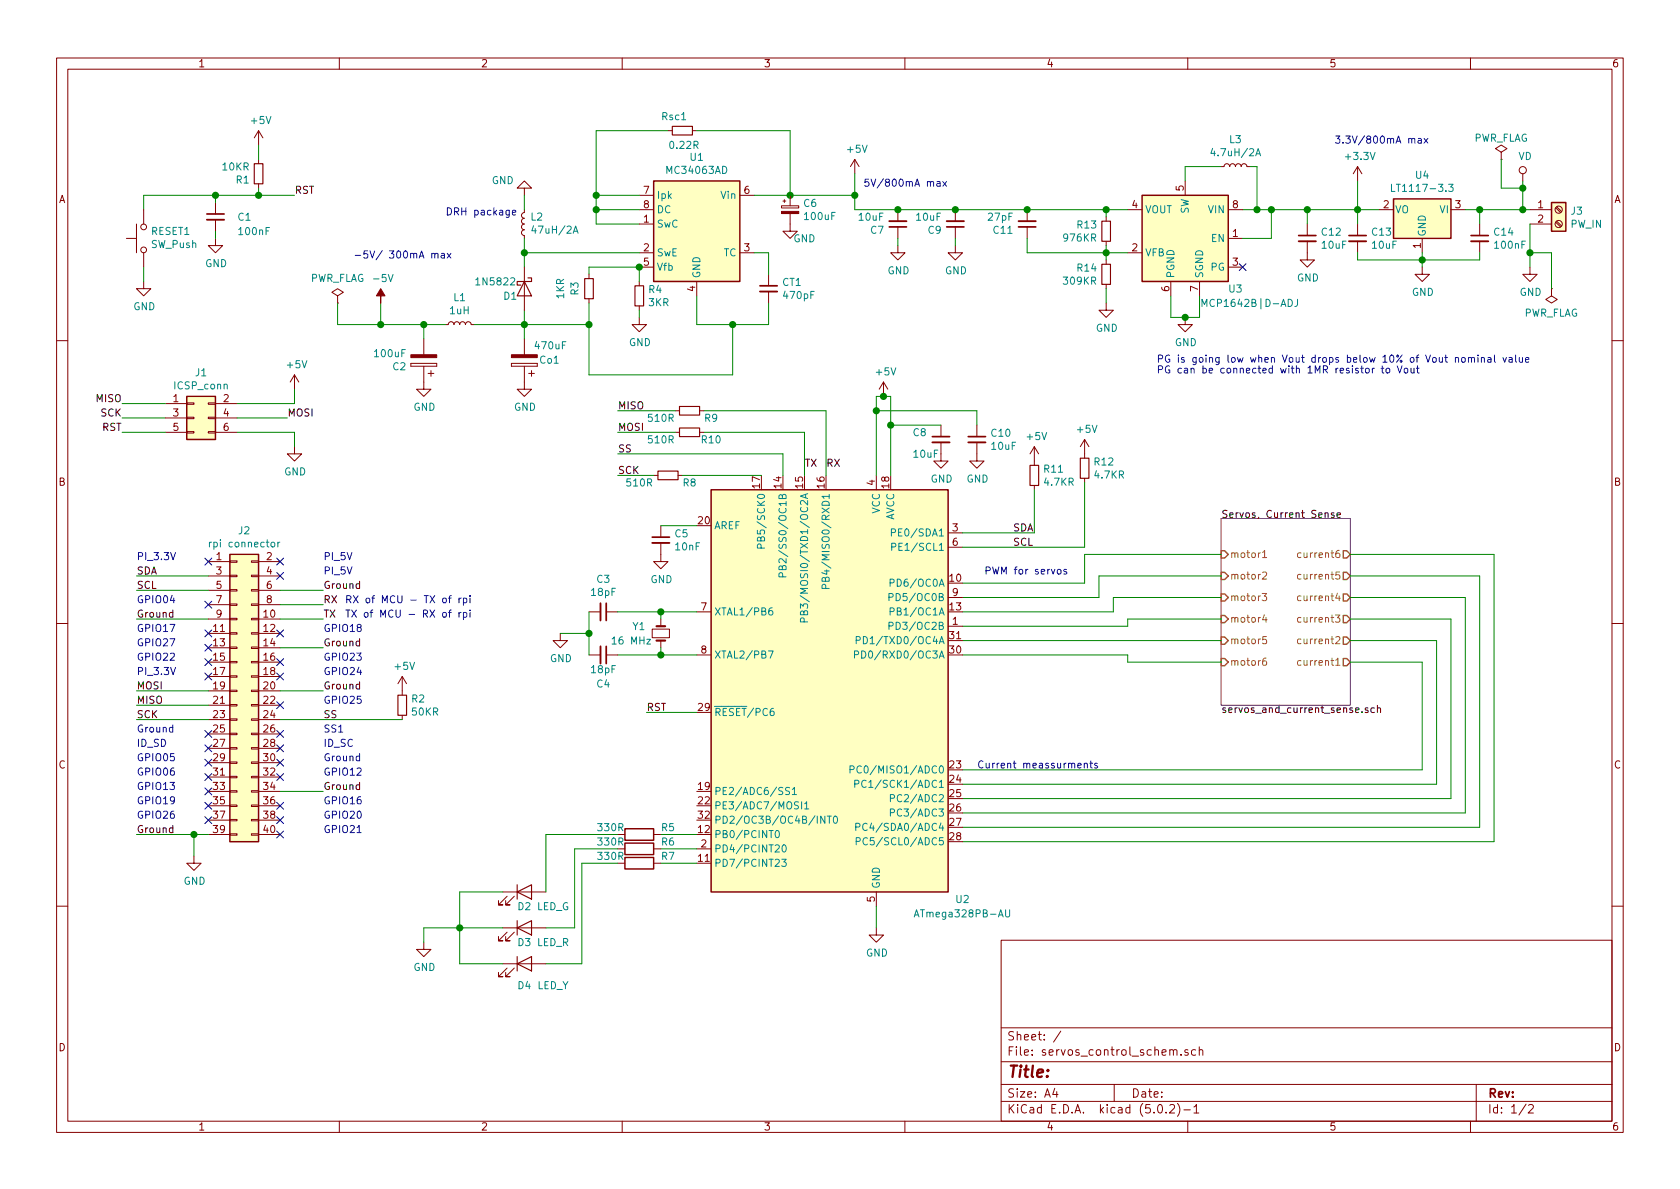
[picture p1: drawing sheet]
EESchema Schematic File Version 4
LIBS:servos_control_schem-cache
EELAYER 26 0
EELAYER END
$Descr A4 11693 8268
encoding utf-8
Sheet 1 2
Title ""
Date ""
Rev ""
Comp ""
Comment1 ""
Comment2 ""
Comment3 ""
Comment4 ""
$EndDescr
$Comp
L Device:Crystal_Small Y1
U 1 1
P 4600 4400
F 0 "Y1" V 4550 4200 50  0000 L CNN
F 1 "16 MHz" V 4650 4050 50  0000 L CNN
F 2 "Crystal:Crystal_SMD_HC49-SD" H 4600 4400 50  0001 C CNN
F 3 "~" H 4600 4400 50  0001 C CNN
	1    4600 4400
	0    1    1    0   
$EndComp
$Comp
L Device:C_Small C3
U 1 1
P 4200 4250
F 0 "C3" V 3971 4250 50  0000 C CNN
F 1 "18pF" V 4062 4250 50  0000 C CNN
F 2 "Capacitor_SMD:C_0805_2012Metric_Pad1.15x1.40mm_HandSolder" H 4200 4250 50  0001 C CNN
F 3 "~" H 4200 4250 50  0001 C CNN
	1    4200 4250
	0    1    1    0   
$EndComp
$Comp
L Device:C_Small C4
U 1 1
P 4200 4550
F 0 "C4" V 4400 4550 50  0000 C CNN
F 1 "18pF" V 4300 4550 50  0000 C CNN
F 2 "Capacitor_SMD:C_0805_2012Metric_Pad1.15x1.40mm_HandSolder" H 4200 4550 50  0001 C CNN
F 3 "~" H 4200 4550 50  0001 C CNN
	1    4200 4550
	0    1    1    0   
$EndComp
Text Notes 6850 4000 0    50   ~ 0
PWM for servos
Text Notes 6800 5350 0    50   ~ 0
Current meassurments
$Sheet
S 8500 3600 900  1300
U 5C5357BF
F0 "Servos, Current Sense" 50
F1 "servos_and_current_sense.sch" 50
F2 "motor1" I L 8500 3850 50 
F3 "motor2" I L 8500 4000 50 
F4 "motor3" I L 8500 4150 50 
F5 "motor4" I L 8500 4300 50 
F6 "motor5" I L 8500 4450 50 
F7 "motor6" I L 8500 4600 50 
F8 "current6" O R 9400 3850 50 
F9 "current5" O R 9400 4000 50 
F10 "current4" O R 9400 4150 50 
F11 "current3" O R 9400 4300 50 
F12 "current2" O R 9400 4450 50 
F13 "current1" O R 9400 4600 50 
$EndSheet
Wire Wire Line
	6700 4050 7550 4050
Wire Wire Line
	7550 4050 7550 3850
Wire Wire Line
	7550 3850 8500 3850
Wire Wire Line
	6700 4150 7650 4150
Wire Wire Line
	7650 4150 7650 4000
Wire Wire Line
	7650 4000 8500 4000
Wire Wire Line
	6700 4250 7750 4250
Wire Wire Line
	7750 4250 7750 4150
Wire Wire Line
	7750 4150 8500 4150
Wire Wire Line
	6700 4350 7850 4350
Wire Wire Line
	7850 4350 7850 4300
Wire Wire Line
	7850 4300 8500 4300
Wire Wire Line
	6700 4450 8500 4450
Wire Wire Line
	6700 4550 7850 4550
Wire Wire Line
	7850 4550 7850 4600
Wire Wire Line
	7850 4600 8500 4600
Wire Wire Line
	9900 5350 9900 4600
Wire Wire Line
	9900 4600 9400 4600
Wire Wire Line
	6700 5450 10000 5450
Wire Wire Line
	10000 5450 10000 4450
Wire Wire Line
	10000 4450 9400 4450
Wire Wire Line
	6700 5550 10100 5550
Wire Wire Line
	10100 5550 10100 4300
Wire Wire Line
	10100 4300 9400 4300
Wire Wire Line
	10200 5650 10200 4150
Wire Wire Line
	10200 4150 9400 4150
Wire Wire Line
	10300 5750 10300 4000
Wire Wire Line
	10300 4000 9400 4000
Wire Wire Line
	6700 5850 10400 5850
Wire Wire Line
	10400 5850 10400 3850
Wire Wire Line
	10400 3850 9400 3850
$Comp
L power:GND #PWR013
U 1 1
P 3900 4400
F 0 "#PWR013" H 3900 4150 50  0001 C CNN
F 1 "GND" H 3905 4227 50  0000 C CNN
F 2 "" H 3900 4400 50  0001 C CNN
F 3 "" H 3900 4400 50  0001 C CNN
	1    3900 4400
	1    0    0    -1  
$EndComp
Wire Wire Line
	9900 5350 6700 5350
Wire Wire Line
	6700 5650 10200 5650
Wire Wire Line
	6700 5750 10300 5750
$Comp
L Connector_Generic:Conn_02x03_Odd_Even J1
U 1 1
P 1350 2900
F 0 "J1" H 1400 3217 50  0000 C CNN
F 1 "ICSP_conn" H 1400 3126 50  0000 C CNN
F 2 "Connector_IDC:IDC-Header_2x03_P2.54mm_Vertical" H 1350 2900 50  0001 C CNN
F 3 "~" H 1350 2900 50  0001 C CNN
	1    1350 2900
	1    0    0    -1  
$EndComp
Wire Wire Line
	850  2800 1150 2800
Wire Wire Line
	850  2900 1150 2900
Wire Wire Line
	850  3000 1150 3000
$Comp
L power:+5V #PWR05
U 1 1
P 2050 2700
F 0 "#PWR05" H 2050 2550 50  0001 C CNN
F 1 "+5V" H 2065 2873 50  0000 C CNN
F 2 "" H 2050 2700 50  0001 C CNN
F 3 "" H 2050 2700 50  0001 C CNN
	1    2050 2700
	1    0    0    -1  
$EndComp
Wire Wire Line
	1650 2800 2050 2800
Wire Wire Line
	2050 2800 2050 2700
Wire Wire Line
	1650 2900 2000 2900
$Comp
L power:GND #PWR06
U 1 1
P 2050 3100
F 0 "#PWR06" H 2050 2850 50  0001 C CNN
F 1 "GND" H 2055 2927 50  0000 C CNN
F 2 "" H 2050 3100 50  0001 C CNN
F 3 "" H 2050 3100 50  0001 C CNN
	1    2050 3100
	1    0    0    -1  
$EndComp
Wire Wire Line
	1650 3000 2050 3000
Wire Wire Line
	2050 3000 2050 3100
$Comp
L Connector:Screw_Terminal_01x02 J?
U 1 1
P 10850 1450
AR Path="/5C56DB9E/5C609C60" Ref="J?"  Part="1" 
AR Path="/5C609C60" Ref="J3"  Part="1" 
F 0 "J3" H 10930 1442 50  0000 L CNN
F 1 "PW_IN" H 10930 1351 50  0000 L CNN
F 2 "TerminalBlock:TerminalBlock_bornier-2_P5.08mm" H 10850 1450 50  0001 C CNN
F 3 "~" H 10850 1450 50  0001 C CNN
	1    10850 1450
	1    0    0    -1  
$EndComp
$Comp
L Regulator_Linear:LT1117-3.3 U?
U 1 1
P 9900 1450
AR Path="/5C56DB9E/5C609C67" Ref="U?"  Part="1" 
AR Path="/5C609C67" Ref="U4"  Part="1" 
F 0 "U4" H 9900 1692 50  0000 C CNN
F 1 "LT1117-3.3" H 9900 1601 50  0000 C CNN
F 2 "Package_TO_SOT_SMD:SOT-223" H 9900 1450 50  0001 C CNN
F 3 "http://cds.linear.com/docs/en/datasheet/1117fd.pdf" H 9900 1450 50  0001 C CNN
	1    9900 1450
	-1   0    0    -1  
$EndComp
$Comp
L Device:C_Small C?
U 1 1
P 10300 1650
AR Path="/5C56DB9E/5C609C6E" Ref="C?"  Part="1" 
AR Path="/5C609C6E" Ref="C14"  Part="1" 
F 0 "C14" H 10392 1696 50  0000 L CNN
F 1 "100nF" H 10392 1605 50  0000 L CNN
F 2 "Capacitor_SMD:C_0805_2012Metric_Pad1.15x1.40mm_HandSolder" H 10300 1650 50  0001 C CNN
F 3 "~" H 10300 1650 50  0001 C CNN
	1    10300 1650
	1    0    0    -1  
$EndComp
$Comp
L Device:C_Small C?
U 1 1
P 9450 1650
AR Path="/5C56DB9E/5C609C75" Ref="C?"  Part="1" 
AR Path="/5C609C75" Ref="C13"  Part="1" 
F 0 "C13" H 9542 1696 50  0000 L CNN
F 1 "10uF" H 9542 1605 50  0000 L CNN
F 2 "Capacitor_SMD:C_0805_2012Metric_Pad1.15x1.40mm_HandSolder" H 9450 1650 50  0001 C CNN
F 3 "~" H 9450 1650 50  0001 C CNN
	1    9450 1650
	1    0    0    -1  
$EndComp
$Comp
L power:GND #PWR?
U 1 1
P 9900 1850
AR Path="/5C56DB9E/5C609C7C" Ref="#PWR?"  Part="1" 
AR Path="/5C609C7C" Ref="#PWR030"  Part="1" 
F 0 "#PWR030" H 9900 1600 50  0001 C CNN
F 1 "GND" H 9905 1677 50  0000 C CNN
F 2 "" H 9900 1850 50  0001 C CNN
F 3 "" H 9900 1850 50  0001 C CNN
	1    9900 1850
	1    0    0    -1  
$EndComp
$Comp
L power:GND #PWR?
U 1 1
P 10650 1850
AR Path="/5C56DB9E/5C609C82" Ref="#PWR?"  Part="1" 
AR Path="/5C609C82" Ref="#PWR032"  Part="1" 
F 0 "#PWR032" H 10650 1600 50  0001 C CNN
F 1 "GND" H 10655 1677 50  0000 C CNN
F 2 "" H 10650 1850 50  0001 C CNN
F 3 "" H 10650 1850 50  0001 C CNN
	1    10650 1850
	1    0    0    -1  
$EndComp
Wire Wire Line
	10200 1450 10300 1450
Wire Wire Line
	10300 1550 10300 1450
Connection ~ 10300 1450
Wire Wire Line
	10300 1450 10600 1450
Wire Wire Line
	9900 1850 9900 1800
Wire Wire Line
	10300 1750 10300 1800
Wire Wire Line
	10300 1800 9900 1800
Connection ~ 9900 1800
Wire Wire Line
	9900 1800 9900 1750
Wire Wire Line
	9450 1750 9450 1800
Wire Wire Line
	9450 1800 9900 1800
Wire Wire Line
	9450 1550 9450 1450
Wire Wire Line
	9450 1450 9600 1450
Wire Wire Line
	8650 1450 8750 1450
Connection ~ 9450 1450
$Comp
L power:VD #PWR?
U 1 1
P 10600 1250
AR Path="/5C56DB9E/5C609C97" Ref="#PWR?"  Part="1" 
AR Path="/5C609C97" Ref="#PWR031"  Part="1" 
F 0 "#PWR031" H 10600 1100 50  0001 C CNN
F 1 "VD" H 10617 1423 50  0000 C CNN
F 2 "" H 10600 1250 50  0001 C CNN
F 3 "" H 10600 1250 50  0001 C CNN
	1    10600 1250
	1    0    0    -1  
$EndComp
Connection ~ 10600 1450
Wire Wire Line
	10600 1450 10650 1450
Wire Wire Line
	10650 1550 10650 1750
$Comp
L power:+3.3V #PWR?
U 1 1
P 9450 1250
AR Path="/5C56DB9E/5C609CA1" Ref="#PWR?"  Part="1" 
AR Path="/5C609CA1" Ref="#PWR029"  Part="1" 
F 0 "#PWR029" H 9450 1100 50  0001 C CNN
F 1 "+3.3V" H 9465 1423 50  0000 C CNN
F 2 "" H 9450 1250 50  0001 C CNN
F 3 "" H 9450 1250 50  0001 C CNN
	1    9450 1250
	1    0    0    -1  
$EndComp
$Comp
L servos_control_schem-rescue:MCP1642B|D-ADJ-Regulator_SwitchingMCP1642B|D-ADJ U?
U 1 1
P 8250 1550
AR Path="/5C56DB9E/5C609CA8" Ref="U?"  Part="1" 
AR Path="/5C609CA8" Ref="U3"  Part="1" 
F 0 "U3" H 7900 1100 50  0000 C CNN
F 1 "MCP1642B|D-ADJ" H 7800 1000 50  0000 C CNN
F 2 "Package_SO:MSOP-8_3x3mm_P0.65mm" H 8400 1100 50  0001 L CIN
F 3 "http://ww1.microchip.com/downloads/en/DeviceDoc/20002234D.pdf" H 8000 2000 50  0001 C CNN
	1    8250 1550
	-1   0    0    -1  
$EndComp
Wire Wire Line
	8650 1650 8850 1650
Wire Wire Line
	8850 1650 8850 1450
$Comp
L Device:L_Small L?
U 1 1
P 8600 1150
AR Path="/5C56DB9E/5C609CB3" Ref="L?"  Part="1" 
AR Path="/5C609CB3" Ref="L3"  Part="1" 
F 0 "L3" V 8785 1150 50  0000 C CNN
F 1 "4.7uH/2A" V 8694 1150 50  0000 C CNN
F 2 "Inductor_SMD:L_7.3x7.3_H3.5" H 8600 1150 50  0001 C CNN
F 3 "~" H 8600 1150 50  0001 C CNN
	1    8600 1150
	0    1    -1   0   
$EndComp
Wire Wire Line
	8700 1150 8750 1150
Wire Wire Line
	8750 1150 8750 1450
Connection ~ 8750 1450
Wire Wire Line
	8750 1450 8850 1450
Wire Wire Line
	8500 1150 8250 1150
Wire Wire Line
	8250 1150 8250 1250
$Comp
L power:GND #PWR?
U 1 1
P 8250 2200
AR Path="/5C56DB9E/5C609CC0" Ref="#PWR?"  Part="1" 
AR Path="/5C609CC0" Ref="#PWR027"  Part="1" 
F 0 "#PWR027" H 8250 1950 50  0001 C CNN
F 1 "GND" H 8255 2027 50  0000 C CNN
F 2 "" H 8250 2200 50  0001 C CNN
F 3 "" H 8250 2200 50  0001 C CNN
	1    8250 2200
	1    0    0    -1  
$EndComp
Wire Wire Line
	8150 2050 8150 2200
Wire Wire Line
	8150 2200 8250 2200
Wire Wire Line
	8350 2050 8350 2200
Wire Wire Line
	8350 2200 8250 2200
Connection ~ 8250 2200
$Comp
L Device:R_Small R?
U 1 1
P 7700 1600
AR Path="/5C56DB9E/5C609CCB" Ref="R?"  Part="1" 
AR Path="/5C609CCB" Ref="R13"  Part="1" 
F 0 "R13" H 7759 1646 50  0000 L CNN
F 1 "976KR" H 7759 1555 50  0000 L CNN
F 2 "Resistor_SMD:R_0805_2012Metric_Pad1.15x1.40mm_HandSolder" H 7700 1600 50  0001 C CNN
F 3 "~" H 7700 1600 50  0001 C CNN
	1    7700 1600
	-1   0    0    -1  
$EndComp
Wire Wire Line
	7850 1450 7700 1450
Wire Wire Line
	7700 1450 7700 1500
Wire Wire Line
	7850 1750 7700 1750
Wire Wire Line
	7700 1750 7700 1700
$Comp
L Device:R_Small R?
U 1 1
P 7700 1900
AR Path="/5C56DB9E/5C609CD6" Ref="R?"  Part="1" 
AR Path="/5C609CD6" Ref="R14"  Part="1" 
F 0 "R14" H 7759 1946 50  0000 L CNN
F 1 "309KR" H 7759 1855 50  0000 L CNN
F 2 "Resistor_SMD:R_0805_2012Metric_Pad1.15x1.40mm_HandSolder" H 7700 1900 50  0001 C CNN
F 3 "~" H 7700 1900 50  0001 C CNN
	1    7700 1900
	-1   0    0    -1  
$EndComp
Wire Wire Line
	7700 1750 7700 1800
Connection ~ 7700 1750
$Comp
L power:GND #PWR?
U 1 1
P 7700 2100
AR Path="/5C56DB9E/5C609CDF" Ref="#PWR?"  Part="1" 
AR Path="/5C609CDF" Ref="#PWR026"  Part="1" 
F 0 "#PWR026" H 7700 1850 50  0001 C CNN
F 1 "GND" H 7705 1927 50  0000 C CNN
F 2 "" H 7700 2100 50  0001 C CNN
F 3 "" H 7700 2100 50  0001 C CNN
	1    7700 2100
	1    0    0    -1  
$EndComp
Wire Wire Line
	7700 2000 7700 2100
$Comp
L Device:C_Small C?
U 1 1
P 6650 1550
AR Path="/5C56DB9E/5C609CE6" Ref="C?"  Part="1" 
AR Path="/5C609CE6" Ref="C9"  Part="1" 
F 0 "C9" H 6742 1596 50  0000 L CNN
F 1 "10uF" H 6742 1505 50  0000 L CNN
F 2 "Capacitor_SMD:C_0805_2012Metric_Pad1.15x1.40mm_HandSolder" H 6650 1550 50  0001 C CNN
F 3 "~" H 6650 1550 50  0001 C CNN
	1    6650 1550
	-1   0    0    1   
$EndComp
Wire Wire Line
	7150 1450 6650 1450
$Comp
L power:GND #PWR?
U 1 1
P 6650 1700
AR Path="/5C56DB9E/5C609CEE" Ref="#PWR?"  Part="1" 
AR Path="/5C609CEE" Ref="#PWR022"  Part="1" 
F 0 "#PWR022" H 6650 1450 50  0001 C CNN
F 1 "GND" H 6655 1527 50  0000 C CNN
F 2 "" H 6650 1700 50  0001 C CNN
F 3 "" H 6650 1700 50  0001 C CNN
	1    6650 1700
	1    0    0    -1  
$EndComp
Wire Wire Line
	6650 1650 6650 1700
$Comp
L Device:C_Small C?
U 1 1
P 7150 1550
AR Path="/5C56DB9E/5C609CF5" Ref="C?"  Part="1" 
AR Path="/5C609CF5" Ref="C11"  Part="1" 
F 0 "C11" H 7242 1596 50  0000 L CNN
F 1 "27pF" H 7242 1505 50  0000 L CNN
F 2 "Capacitor_SMD:C_0805_2012Metric_Pad1.15x1.40mm_HandSolder" H 7150 1550 50  0001 C CNN
F 3 "~" H 7150 1550 50  0001 C CNN
	1    7150 1550
	-1   0    0    1   
$EndComp
Wire Wire Line
	7150 1650 7150 1750
Wire Wire Line
	7150 1750 7700 1750
Wire Wire Line
	7700 1450 7150 1450
Connection ~ 7700 1450
Connection ~ 7150 1450
$Comp
L Device:C_Small C?
U 1 1
P 6250 1550
AR Path="/5C56DB9E/5C609D01" Ref="C?"  Part="1" 
AR Path="/5C609D01" Ref="C7"  Part="1" 
F 0 "C7" H 6342 1596 50  0000 L CNN
F 1 "10uF" H 6342 1505 50  0000 L CNN
F 2 "Capacitor_SMD:C_0805_2012Metric_Pad1.15x1.40mm_HandSolder" H 6250 1550 50  0001 C CNN
F 3 "~" H 6250 1550 50  0001 C CNN
	1    6250 1550
	-1   0    0    1   
$EndComp
Wire Wire Line
	6650 1450 6250 1450
$Comp
L power:GND #PWR?
U 1 1
P 6250 1700
AR Path="/5C56DB9E/5C609D0A" Ref="#PWR?"  Part="1" 
AR Path="/5C609D0A" Ref="#PWR020"  Part="1" 
F 0 "#PWR020" H 6250 1450 50  0001 C CNN
F 1 "GND" H 6255 1527 50  0000 C CNN
F 2 "" H 6250 1700 50  0001 C CNN
F 3 "" H 6250 1700 50  0001 C CNN
	1    6250 1700
	1    0    0    -1  
$EndComp
Wire Wire Line
	6250 1650 6250 1700
$Comp
L power:+5V #PWR?
U 1 1
P 5950 1200
AR Path="/5C56DB9E/5C609D11" Ref="#PWR?"  Part="1" 
AR Path="/5C609D11" Ref="#PWR017"  Part="1" 
F 0 "#PWR017" H 5950 1050 50  0001 C CNN
F 1 "+5V" H 5965 1373 50  0000 C CNN
F 2 "" H 5950 1200 50  0001 C CNN
F 3 "" H 5950 1200 50  0001 C CNN
	1    5950 1200
	1    0    0    -1  
$EndComp
Text Notes 6600 1300 2    50   ~ 0
5V/800mA max
Text Notes 9950 1000 2    50   ~ 0
3.3V/800mA max
Wire Wire Line
	6250 1450 5950 1450
Text Label 850  3000 2    50   ~ 0
RST
Text Label 850  2900 2    50   ~ 0
SCK
Text Label 2000 2900 0    50   ~ 0
MOSI
Text Label 850  2800 2    50   ~ 0
MISO
Text Label 4300 3000 0    50   ~ 0
MOSI
Text Label 4300 2850 0    50   ~ 0
MISO
Text Label 4300 3150 0    50   ~ 0
SS
Text Label 4500 4950 0    50   ~ 0
RST
Wire Wire Line
	9450 1250 9450 1450
Wire Wire Line
	10600 1250 10600 1300
$Comp
L power:PWR_FLAG #FLG02
U 1 1
P 10450 1100
F 0 "#FLG02" H 10450 1175 50  0001 C CNN
F 1 "PWR_FLAG" H 10450 1250 50  0000 C CNN
F 2 "" H 10450 1100 50  0001 C CNN
F 3 "~" H 10450 1100 50  0001 C CNN
	1    10450 1100
	1    0    0    -1  
$EndComp
Wire Wire Line
	10450 1300 10600 1300
Connection ~ 10600 1300
Wire Wire Line
	10600 1300 10600 1450
$Comp
L power:PWR_FLAG #FLG03
U 1 1
P 10800 2000
F 0 "#FLG03" H 10800 2075 50  0001 C CNN
F 1 "PWR_FLAG" H 10800 2173 50  0000 C CNN
F 2 "" H 10800 2000 50  0001 C CNN
F 3 "~" H 10800 2000 50  0001 C CNN
	1    10800 2000
	-1   0    0    1   
$EndComp
Wire Wire Line
	10450 1100 10450 1300
Wire Wire Line
	10800 2000 10800 1750
Wire Wire Line
	10800 1750 10650 1750
Connection ~ 10650 1750
Wire Wire Line
	10650 1750 10650 1850
$Comp
L Connector_Generic:Conn_02x20_Odd_Even J2
U 1 1
P 1650 4800
F 0 "J2" H 1700 5917 50  0000 C CNN
F 1 "rpi connector" H 1700 5826 50  0000 C CNN
F 2 "Connector_IDC:IDC-Header_2x20_P2.54mm_Vertical" H 1650 4800 50  0001 C CNN
F 3 "~" H 1650 4800 50  0001 C CNN
	1    1650 4800
	1    0    0    -1  
$EndComp
$Comp
L ATmega328PB-AU:ATmega328PB-AU U2
U 1 1
P 6100 4800
F 0 "U2" H 6700 3350 50  0000 C CNN
F 1 "ATmega328PB-AU" H 6700 3250 50  0000 C CNN
F 2 "Package_QFP:TQFP-32_7x7mm_P0.8mm" H 6100 4800 50  0001 C CIN
F 3 "http://ww1.microchip.com/downloads/en/DeviceDoc/40001906C.pdf" H 6100 4800 50  0001 C CNN
	1    6100 4800
	1    0    0    -1  
$EndComp
Text Label 4300 3300 0    50   ~ 0
SCK
$Comp
L power:+5V #PWR019
U 1 1
P 6150 2750
F 0 "#PWR019" H 6150 2600 50  0001 C CNN
F 1 "+5V" H 6165 2923 50  0000 C CNN
F 2 "" H 6150 2750 50  0001 C CNN
F 3 "" H 6150 2750 50  0001 C CNN
	1    6150 2750
	1    0    0    -1  
$EndComp
$Comp
L Device:C_Small C8
U 1 1
P 6550 3050
F 0 "C8" H 6350 3100 50  0000 L CNN
F 1 "10uF" H 6350 2950 50  0000 L CNN
F 2 "Capacitor_SMD:C_0805_2012Metric_Pad1.15x1.40mm_HandSolder" H 6550 3050 50  0001 C CNN
F 3 "~" H 6550 3050 50  0001 C CNN
	1    6550 3050
	1    0    0    -1  
$EndComp
$Comp
L Device:C_Small C10
U 1 1
P 6800 3050
F 0 "C10" H 6892 3096 50  0000 L CNN
F 1 "10uF" H 6892 3005 50  0000 L CNN
F 2 "Capacitor_SMD:C_0805_2012Metric_Pad1.15x1.40mm_HandSolder" H 6800 3050 50  0001 C CNN
F 3 "~" H 6800 3050 50  0001 C CNN
	1    6800 3050
	1    0    0    -1  
$EndComp
Wire Wire Line
	6200 2950 6550 2950
$Comp
L power:GND #PWR021
U 1 1
P 6550 3150
F 0 "#PWR021" H 6550 2900 50  0001 C CNN
F 1 "GND" H 6555 2977 50  0000 C CNN
F 2 "" H 6550 3150 50  0001 C CNN
F 3 "" H 6550 3150 50  0001 C CNN
	1    6550 3150
	1    0    0    -1  
$EndComp
$Comp
L power:GND #PWR023
U 1 1
P 6800 3150
F 0 "#PWR023" H 6800 2900 50  0001 C CNN
F 1 "GND" H 6805 2977 50  0000 C CNN
F 2 "" H 6800 3150 50  0001 C CNN
F 3 "" H 6800 3150 50  0001 C CNN
	1    6800 3150
	1    0    0    -1  
$EndComp
Wire Wire Line
	4850 4250 4600 4250
Wire Wire Line
	4100 4550 4100 4400
Wire Wire Line
	4100 4400 3900 4400
Connection ~ 4100 4400
Wire Wire Line
	4100 4400 4100 4250
Wire Wire Line
	4300 4550 4600 4550
Wire Wire Line
	4600 4500 4600 4550
Connection ~ 4600 4550
Wire Wire Line
	4600 4550 4850 4550
Wire Wire Line
	4600 4300 4600 4250
Connection ~ 4600 4250
Wire Wire Line
	4600 4250 4300 4250
Text Label 950  4000 0    50   ~ 0
SDA
Text Label 950  4100 0    50   ~ 0
SCL
Text Label 950  4800 0    50   ~ 0
MOSI
Text Label 950  4900 0    50   ~ 0
MISO
Text Label 950  5000 0    50   ~ 0
SCK
Text Label 2250 4200 0    50   ~ 0
RX
Text Label 2250 4300 0    50   ~ 0
TX
Text Label 2250 5000 0    50   ~ 0
SS
Text Label 7050 3700 0    50   ~ 0
SDA
Text Label 7050 3800 0    50   ~ 0
SCL
Wire Wire Line
	950  4000 1450 4000
Wire Wire Line
	950  4100 1450 4100
Wire Wire Line
	950  4800 1450 4800
Wire Wire Line
	950  4900 1450 4900
Wire Wire Line
	950  5000 1450 5000
Wire Wire Line
	2250 4200 1950 4200
Wire Wire Line
	2250 4300 1950 4300
$Comp
L Device:C_Small C5
U 1 1
P 4600 3750
F 0 "C5" H 4692 3796 50  0000 L CNN
F 1 "10nF" H 4692 3705 50  0000 L CNN
F 2 "Capacitor_SMD:C_0805_2012Metric_Pad1.15x1.40mm_HandSolder" H 4600 3750 50  0001 C CNN
F 3 "~" H 4600 3750 50  0001 C CNN
	1    4600 3750
	1    0    0    -1  
$EndComp
Wire Wire Line
	4850 3650 4600 3650
$Comp
L power:GND #PWR015
U 1 1
P 4600 3850
F 0 "#PWR015" H 4600 3600 50  0001 C CNN
F 1 "GND" H 4605 3677 50  0000 C CNN
F 2 "" H 4600 3850 50  0001 C CNN
F 3 "" H 4600 3850 50  0001 C CNN
	1    4600 3850
	1    0    0    -1  
$EndComp
$Comp
L power:GND #PWR02
U 1 1
P 1350 5950
F 0 "#PWR02" H 1350 5700 50  0001 C CNN
F 1 "GND" H 1355 5777 50  0000 C CNN
F 2 "" H 1350 5950 50  0001 C CNN
F 3 "" H 1350 5950 50  0001 C CNN
	1    1350 5950
	1    0    0    -1  
$EndComp
Wire Wire Line
	1450 5800 1350 5800
Wire Wire Line
	1350 5800 1350 5950
Text Label 5750 3250 0    50   ~ 0
RX
Text Label 5600 3250 0    50   ~ 0
TX
Text Notes 2400 4200 0    50   ~ 0
RX of MCU - TX of rpi
Text Notes 2400 4300 0    50   ~ 0
TX of MCU - RX of rpi
$Comp
L power:GND #PWR018
U 1 1
P 6100 6450
F 0 "#PWR018" H 6100 6200 50  0001 C CNN
F 1 "GND" H 6105 6277 50  0000 C CNN
F 2 "" H 6100 6450 50  0001 C CNN
F 3 "" H 6100 6450 50  0001 C CNN
	1    6100 6450
	1    0    0    -1  
$EndComp
Wire Wire Line
	6100 6300 6100 6450
Connection ~ 6650 1450
Text Notes 8050 2600 0    50   ~ 0
PG is going low when Vout drops below 10% of Vout nominal value\nPG can be connected with 1MR resistor to Vout
$Comp
L Device:R_Small R11
U 1 1
P 7200 3300
F 0 "R11" H 7259 3346 50  0000 L CNN
F 1 "4.7KR" H 7259 3255 50  0000 L CNN
F 2 "Resistor_SMD:R_0805_2012Metric_Pad1.15x1.40mm_HandSolder" H 7200 3300 50  0001 C CNN
F 3 "~" H 7200 3300 50  0001 C CNN
	1    7200 3300
	1    0    0    -1  
$EndComp
$Comp
L Device:R_Small R12
U 1 1
P 7550 3250
F 0 "R12" H 7609 3296 50  0000 L CNN
F 1 "4.7KR" H 7609 3205 50  0000 L CNN
F 2 "Resistor_SMD:R_0805_2012Metric_Pad1.15x1.40mm_HandSolder" H 7550 3250 50  0001 C CNN
F 3 "~" H 7550 3250 50  0001 C CNN
	1    7550 3250
	1    0    0    -1  
$EndComp
Wire Wire Line
	7200 3700 7200 3400
Wire Wire Line
	6700 3700 7200 3700
Wire Wire Line
	7550 3800 7550 3350
Wire Wire Line
	6700 3800 7550 3800
$Comp
L power:+5V #PWR024
U 1 1
P 7200 3200
F 0 "#PWR024" H 7200 3050 50  0001 C CNN
F 1 "+5V" H 7215 3373 50  0000 C CNN
F 2 "" H 7200 3200 50  0001 C CNN
F 3 "" H 7200 3200 50  0001 C CNN
	1    7200 3200
	1    0    0    -1  
$EndComp
$Comp
L power:+5V #PWR025
U 1 1
P 7550 3150
F 0 "#PWR025" H 7550 3000 50  0001 C CNN
F 1 "+5V" H 7565 3323 50  0000 C CNN
F 2 "" H 7550 3150 50  0001 C CNN
F 3 "" H 7550 3150 50  0001 C CNN
	1    7550 3150
	1    0    0    -1  
$EndComp
$Comp
L Regulator_Switching:MC34063AD U?
U 1 1
P 4850 1550
AR Path="/5C62D8F8/5C651F0E" Ref="U?"  Part="1" 
AR Path="/5C651F0E" Ref="U1"  Part="1" 
F 0 "U1" H 4850 2017 50  0000 C CNN
F 1 "MC34063AD" H 4850 1926 50  0000 C CNN
F 2 "Package_SO:SOIC-8_3.9x4.9mm_P1.27mm" H 4900 1100 50  0001 L CNN
F 3 "http://www.onsemi.com/pub_link/Collateral/MC34063A-D.PDF" H 5350 1450 50  0001 C CNN
	1    4850 1550
	-1   0    0    -1  
$EndComp
Wire Wire Line
	5250 1350 5500 1350
Connection ~ 5500 1350
$Comp
L power:GND #PWR?
U 1 1
P 5500 1550
AR Path="/5C62D8F8/5C651F18" Ref="#PWR?"  Part="1" 
AR Path="/5C651F18" Ref="#PWR016"  Part="1" 
F 0 "#PWR016" H 5500 1300 50  0001 C CNN
F 1 "GND" H 5600 1450 50  0000 C CNN
F 2 "" H 5500 1550 50  0001 C CNN
F 3 "" H 5500 1550 50  0001 C CNN
	1    5500 1550
	1    0    0    -1  
$EndComp
$Comp
L Device:C_Small CT?
U 1 1
P 5350 2000
AR Path="/5C62D8F8/5C651F1E" Ref="CT?"  Part="1" 
AR Path="/5C651F1E" Ref="CT1"  Part="1" 
F 0 "CT1" H 5442 2046 50  0000 L CNN
F 1 "470pF" H 5442 1955 50  0000 L CNN
F 2 "Capacitor_SMD:C_0805_2012Metric_Pad1.15x1.40mm_HandSolder" H 5350 2000 50  0001 C CNN
F 3 "~" H 5350 2000 50  0001 C CNN
	1    5350 2000
	1    0    0    -1  
$EndComp
Wire Wire Line
	5250 1750 5350 1750
Wire Wire Line
	4150 1350 4450 1350
$Comp
L Device:L_Small L?
U 1 1
P 3650 1550
AR Path="/5C62D8F8/5C651F40" Ref="L?"  Part="1" 
AR Path="/5C651F40" Ref="L2"  Part="1" 
F 0 "L2" H 3610 1504 50  0000 R CNN
F 1 "47uH/2A" H 3610 1595 50  0000 R CNN
F 2 "Inductor_SMD:L_12x12mm_H6mm" H 3650 1550 50  0001 C CNN
F 3 "~" H 3650 1550 50  0001 C CNN
	1    3650 1550
	-1   0    0    1   
$EndComp
Wire Wire Line
	4450 1550 4150 1550
$Comp
L Device:R_Small R?
U 1 1
P 4450 2050
AR Path="/5C62D8F8/5C651F55" Ref="R?"  Part="1" 
AR Path="/5C651F55" Ref="R4"  Part="1" 
F 0 "R4" H 4509 2096 50  0000 L CNN
F 1 "3KR" H 4509 2005 50  0000 L CNN
F 2 "Resistor_SMD:R_0805_2012Metric_Pad1.15x1.40mm_HandSolder" H 4450 2050 50  0001 C CNN
F 3 "~" H 4450 2050 50  0001 C CNN
	1    4450 2050
	1    0    0    -1  
$EndComp
$Comp
L power:GND #PWR?
U 1 1
P 4450 2200
AR Path="/5C62D8F8/5C651F5D" Ref="#PWR?"  Part="1" 
AR Path="/5C651F5D" Ref="#PWR014"  Part="1" 
F 0 "#PWR014" H 4450 1950 50  0001 C CNN
F 1 "GND" H 4455 2027 50  0000 C CNN
F 2 "" H 4450 2200 50  0001 C CNN
F 3 "" H 4450 2200 50  0001 C CNN
	1    4450 2200
	1    0    0    -1  
$EndComp
$Comp
L Device:R_Small R?
U 1 1
P 4100 2000
AR Path="/5C62D8F8/5C651F64" Ref="R?"  Part="1" 
AR Path="/5C651F64" Ref="R3"  Part="1" 
F 0 "R3" V 4000 2000 50  0000 C CNN
F 1 "1KR" V 3900 2000 50  0000 C CNN
F 2 "Resistor_SMD:R_0805_2012Metric_Pad1.15x1.40mm_HandSolder" H 4100 2000 50  0001 C CNN
F 3 "~" H 4100 2000 50  0001 C CNN
	1    4100 2000
	1    0    0    -1  
$EndComp
Wire Wire Line
	3650 2250 3650 2150
$Comp
L Device:CP Co?
U 1 1
P 3650 2500
AR Path="/5C62D8F8/5C651F70" Ref="Co?"  Part="1" 
AR Path="/5C651F70" Ref="Co1"  Part="1" 
F 0 "Co1" H 3400 2500 50  0000 L CNN
F 1 "470uF" H 3350 2400 50  0000 L CNN
F 2 "Capacitor_SMD:CP_Elec_6.3x7.7" H 3688 2350 50  0001 C CNN
F 3 "~" H 3650 2500 50  0001 C CNN
	1    3650 2500
	-1   0    0    1   
$EndComp
Wire Wire Line
	3650 2350 3650 2250
Connection ~ 3650 2250
$Comp
L power:GND #PWR?
U 1 1
P 3650 2650
AR Path="/5C62D8F8/5C651F79" Ref="#PWR?"  Part="1" 
AR Path="/5C651F79" Ref="#PWR012"  Part="1" 
F 0 "#PWR012" H 3650 2400 50  0001 C CNN
F 1 "GND" H 3655 2477 50  0000 C CNN
F 2 "" H 3650 2650 50  0001 C CNN
F 3 "" H 3650 2650 50  0001 C CNN
	1    3650 2650
	1    0    0    -1  
$EndComp
$Comp
L Device:CP C?
U 1 1
P 2950 2500
AR Path="/5C62D8F8/5C651F7F" Ref="C?"  Part="1" 
AR Path="/5C651F7F" Ref="C2"  Part="1" 
F 0 "C2" H 3068 2546 50  0000 L CNN
F 1 "100uF" H 3068 2455 50  0000 L CNN
F 2 "Capacitor_SMD:CP_Elec_6.3x5.4" H 2988 2350 50  0001 C CNN
F 3 "~" H 2950 2500 50  0001 C CNN
	1    2950 2500
	-1   0    0    1   
$EndComp
$Comp
L Device:L_Small L?
U 1 1
P 3200 2250
AR Path="/5C62D8F8/5C651F86" Ref="L?"  Part="1" 
AR Path="/5C651F86" Ref="L1"  Part="1" 
F 0 "L1" V 3385 2250 50  0000 C CNN
F 1 "1uH" V 3294 2250 50  0000 C CNN
F 2 "Inductor_SMD:L_1210_3225Metric_Pad1.42x2.65mm_HandSolder" H 3200 2250 50  0001 C CNN
F 3 "~" H 3200 2250 50  0001 C CNN
	1    3200 2250
	0    -1   -1   0   
$EndComp
Wire Wire Line
	3100 2250 2950 2250
Wire Wire Line
	2950 2250 2950 2350
$Comp
L power:GND #PWR?
U 1 1
P 2950 2650
AR Path="/5C62D8F8/5C651F90" Ref="#PWR?"  Part="1" 
AR Path="/5C651F90" Ref="#PWR09"  Part="1" 
F 0 "#PWR09" H 2950 2400 50  0001 C CNN
F 1 "GND" H 2955 2477 50  0000 C CNN
F 2 "" H 2950 2650 50  0001 C CNN
F 3 "" H 2950 2650 50  0001 C CNN
	1    2950 2650
	1    0    0    -1  
$EndComp
Wire Wire Line
	2950 2250 2650 2250
Connection ~ 2950 2250
$Comp
L Diode:1N5822 D?
U 1 1
P 3650 2000
AR Path="/5C62D8F8/5C651F9E" Ref="D?"  Part="1" 
AR Path="/5C651F9E" Ref="D1"  Part="1" 
F 0 "D1" V 3700 1850 50  0000 L CNN
F 1 "1N5822" V 3600 1650 50  0000 L CNN
F 2 "Diode_SMD:D_SMC" H 3650 1825 50  0001 C CNN
F 3 "http://www.vishay.com/docs/88526/1n5820.pdf" H 3650 2000 50  0001 C CNN
	1    3650 2000
	0    1    1    0   
$EndComp
$Comp
L Device:CP_Small C?
U 1 1
P 5500 1450
AR Path="/5C62D8F8/5C651FA5" Ref="C?"  Part="1" 
AR Path="/5C651FA5" Ref="C6"  Part="1" 
F 0 "C6" H 5588 1496 50  0000 L CNN
F 1 "100uF" H 5588 1405 50  0000 L CNN
F 2 "Capacitor_SMD:CP_Elec_6.3x5.4" H 5500 1450 50  0001 C CNN
F 3 "~" H 5500 1450 50  0001 C CNN
	1    5500 1450
	1    0    0    -1  
$EndComp
Wire Wire Line
	2650 2250 2650 2100
Text Notes 3150 1800 2    50   ~ 0
-5V/ 300mA max
Wire Wire Line
	4450 1450 4150 1450
Wire Wire Line
	4150 1450 4150 1350
Connection ~ 4150 1350
$Comp
L Device:R_Small Rsc?
U 1 1
P 4750 900
AR Path="/5C62D8F8/5C674806" Ref="Rsc?"  Part="1" 
AR Path="/5C674806" Ref="Rsc1"  Part="1" 
F 0 "Rsc1" V 4650 750 50  0000 L CNN
F 1 "0.22R" V 4850 800 50  0000 L CNN
F 2 "Resistor_SMD:R_0805_2012Metric_Pad1.15x1.40mm_HandSolder" H 4750 900 50  0001 C CNN
F 3 "~" H 4750 900 50  0001 C CNN
	1    4750 900 
	0    1    1    0   
$EndComp
Wire Wire Line
	5500 900  4850 900 
Wire Wire Line
	4650 900  4150 900 
Wire Wire Line
	4150 1550 4150 1450
Connection ~ 4150 1450
Wire Wire Line
	3650 1750 3650 1850
$Comp
L power:GND #PWR011
U 1 1
P 3650 1350
F 0 "#PWR011" H 3650 1100 50  0001 C CNN
F 1 "GND" H 3800 1250 50  0000 C CNN
F 2 "" H 3650 1350 50  0001 C CNN
F 3 "" H 3650 1350 50  0001 C CNN
	1    3650 1350
	-1   0    0    1   
$EndComp
Wire Wire Line
	5350 1750 5350 1900
Wire Wire Line
	5350 2250 5350 2100
Wire Wire Line
	4850 2050 4850 2250
Wire Wire Line
	3300 2250 3650 2250
Wire Wire Line
	4450 1950 4450 1850
Wire Wire Line
	4450 2200 4450 2150
Wire Wire Line
	3650 1750 4450 1750
Wire Wire Line
	3650 1750 3650 1650
Connection ~ 3650 1750
Wire Wire Line
	3650 1450 3650 1350
Connection ~ 4450 1850
Wire Wire Line
	4850 2250 5100 2250
Wire Wire Line
	5100 2600 5100 2250
Connection ~ 5100 2250
Wire Wire Line
	5100 2250 5350 2250
$Comp
L power:-5V #PWR07
U 1 1
P 2650 2100
F 0 "#PWR07" H 2650 2200 50  0001 C CNN
F 1 "-5V" H 2665 2273 50  0000 C CNN
F 2 "" H 2650 2100 50  0001 C CNN
F 3 "" H 2650 2100 50  0001 C CNN
	1    2650 2100
	1    0    0    -1  
$EndComp
Text Notes 3100 1500 0    50   ~ 0
DRH package
Wire Wire Line
	4150 900  4150 1350
Wire Wire Line
	5500 900  5500 1350
Connection ~ 6250 1450
$Comp
L Device:R_Small R1
U 1 1
P 1800 1200
F 0 "R1" H 1859 1246 50  0000 L CNN
F 1 "10KR" H 1859 1155 50  0000 L CNN
F 2 "Resistor_SMD:R_0805_2012Metric_Pad1.15x1.40mm_HandSolder" H 1800 1200 50  0001 C CNN
F 3 "~" H 1800 1200 50  0001 C CNN
	1    1800 1200
	-1   0    0    1   
$EndComp
$Comp
L Device:C_Small C1
U 1 1
P 1500 1500
F 0 "C1" H 1650 1500 50  0000 L CNN
F 1 "100nF" H 1650 1400 50  0000 L CNN
F 2 "Capacitor_SMD:C_0805_2012Metric_Pad1.15x1.40mm_HandSolder" H 1500 1500 50  0001 C CNN
F 3 "~" H 1500 1500 50  0001 C CNN
	1    1500 1500
	1    0    0    -1  
$EndComp
$Comp
L power:GND #PWR01
U 1 1
P 1000 1950
F 0 "#PWR01" H 1000 1700 50  0001 C CNN
F 1 "GND" H 1005 1777 50  0000 C CNN
F 2 "" H 1000 1950 50  0001 C CNN
F 3 "" H 1000 1950 50  0001 C CNN
	1    1000 1950
	1    0    0    -1  
$EndComp
$Comp
L power:+5V #PWR04
U 1 1
P 1800 1000
F 0 "#PWR04" H 1800 850 50  0001 C CNN
F 1 "+5V" H 1815 1173 50  0000 C CNN
F 2 "" H 1800 1000 50  0001 C CNN
F 3 "" H 1800 1000 50  0001 C CNN
	1    1800 1000
	1    0    0    -1  
$EndComp
Wire Wire Line
	1800 1100 1800 1000
Wire Wire Line
	4850 4950 4500 4950
Wire Wire Line
	5500 1350 5950 1350
Wire Wire Line
	5950 1200 5950 1350
Connection ~ 5950 1350
Wire Wire Line
	5950 1350 5950 1450
Text Label 2050 1350 0    50   ~ 0
RST
Wire Wire Line
	1800 1300 1800 1350
Connection ~ 1800 1350
Wire Wire Line
	1800 1350 2050 1350
Wire Wire Line
	1000 1350 1500 1350
Wire Wire Line
	1000 1350 1000 1450
$Comp
L power:GND #PWR03
U 1 1
P 1500 1650
F 0 "#PWR03" H 1500 1400 50  0001 C CNN
F 1 "GND" H 1505 1477 50  0000 C CNN
F 2 "" H 1500 1650 50  0001 C CNN
F 3 "" H 1500 1650 50  0001 C CNN
	1    1500 1650
	1    0    0    -1  
$EndComp
Wire Wire Line
	1500 1400 1500 1350
Connection ~ 1500 1350
Wire Wire Line
	1500 1350 1800 1350
Wire Wire Line
	1500 1650 1500 1600
Wire Wire Line
	1000 1850 1000 1950
$Comp
L Switch:SW_Push RESET1
U 1 1
P 1000 1650
F 0 "RESET1" V 1046 1602 50  0000 R CNN
F 1 "SW_Push" V 955 1602 50  0000 R CNN
F 2 "Button_Switch_SMD:SW_SPST_FSMSM" H 1000 1850 50  0001 C CNN
F 3 "" H 1000 1850 50  0001 C CNN
	1    1000 1650
	0    -1   -1   0   
$EndComp
$Comp
L power:PWR_FLAG #FLG01
U 1 1
P 2350 2100
F 0 "#FLG01" H 2350 2175 50  0001 C CNN
F 1 "PWR_FLAG" H 2350 2274 50  0000 C CNN
F 2 "" H 2350 2100 50  0001 C CNN
F 3 "~" H 2350 2100 50  0001 C CNN
	1    2350 2100
	1    0    0    -1  
$EndComp
Wire Wire Line
	2350 2100 2350 2250
Wire Wire Line
	2350 2250 2650 2250
Connection ~ 2650 2250
NoConn ~ 1450 3900
NoConn ~ 1450 4200
NoConn ~ 1450 4400
NoConn ~ 1450 4500
NoConn ~ 1450 4600
NoConn ~ 1450 4700
NoConn ~ 1450 5100
NoConn ~ 1450 5200
NoConn ~ 1450 5300
NoConn ~ 1450 5400
NoConn ~ 1450 5500
NoConn ~ 1450 5600
NoConn ~ 1450 5700
NoConn ~ 1950 5800
NoConn ~ 1950 5700
NoConn ~ 1950 5600
NoConn ~ 1950 5400
NoConn ~ 1950 5300
NoConn ~ 1950 5200
NoConn ~ 1950 5100
NoConn ~ 1950 4900
NoConn ~ 1950 4700
NoConn ~ 1950 4600
NoConn ~ 1950 4400
NoConn ~ 1950 4000
NoConn ~ 1950 3900
Wire Wire Line
	4100 1850 4100 1900
Wire Wire Line
	4100 1850 4450 1850
Wire Wire Line
	4100 2100 4100 2250
Wire Wire Line
	4100 2250 3650 2250
Wire Wire Line
	4100 2600 4100 2250
Wire Wire Line
	4100 2600 5100 2600
Connection ~ 4100 2250
NoConn ~ 8650 1850
$Comp
L Device:LED D4
U 1 1
P 3650 6700
F 0 "D4" H 3650 6550 50  0000 C CNN
F 1 "LED_Y" H 3850 6550 50  0000 C CNN
F 2 "LED_SMD:LED_1206_3216Metric_Pad1.42x1.75mm_HandSolder" H 3650 6700 50  0001 C CNN
F 3 "~" H 3650 6700 50  0001 C CNN
	1    3650 6700
	1    0    0    -1  
$EndComp
$Comp
L power:GND #PWR010
U 1 1
P 2950 6550
F 0 "#PWR010" H 2950 6300 50  0001 C CNN
F 1 "GND" H 2955 6377 50  0000 C CNN
F 2 "" H 2950 6550 50  0001 C CNN
F 3 "" H 2950 6550 50  0001 C CNN
	1    2950 6550
	1    0    0    -1  
$EndComp
Wire Wire Line
	2950 6450 2950 6550
Wire Wire Line
	3500 6700 3200 6700
Wire Wire Line
	3200 6700 3200 6450
Connection ~ 3200 6450
Wire Wire Line
	3200 6450 2950 6450
Wire Wire Line
	4000 5900 4000 6450
Wire Wire Line
	4050 6000 4050 6700
Wire Wire Line
	4050 6700 3800 6700
$Comp
L Device:R R5
U 1 1
P 4450 5800
F 0 "R5" V 4400 6000 50  0000 C CNN
F 1 "330R" V 4400 5600 50  0000 C CNN
F 2 "Resistor_SMD:R_0805_2012Metric_Pad1.15x1.40mm_HandSolder" V 4380 5800 50  0001 C CNN
F 3 "~" H 4450 5800 50  0001 C CNN
	1    4450 5800
	0    1    1    0   
$EndComp
$Comp
L Device:R R6
U 1 1
P 4450 5900
F 0 "R6" V 4400 6100 50  0000 C CNN
F 1 "330R" V 4400 5700 50  0000 C CNN
F 2 "Resistor_SMD:R_0805_2012Metric_Pad1.15x1.40mm_HandSolder" V 4380 5900 50  0001 C CNN
F 3 "~" H 4450 5900 50  0001 C CNN
	1    4450 5900
	0    1    1    0   
$EndComp
$Comp
L Device:R R7
U 1 1
P 4450 6000
F 0 "R7" V 4400 6200 50  0000 C CNN
F 1 "330R" V 4400 5800 50  0000 C CNN
F 2 "Resistor_SMD:R_0805_2012Metric_Pad1.15x1.40mm_HandSolder" V 4380 6000 50  0001 C CNN
F 3 "~" H 4450 6000 50  0001 C CNN
	1    4450 6000
	0    1    1    0   
$EndComp
Wire Wire Line
	4600 5800 4850 5800
Wire Wire Line
	4000 5900 4300 5900
Wire Wire Line
	4600 5900 4850 5900
Wire Wire Line
	4050 6000 4300 6000
Wire Wire Line
	4600 6000 4850 6000
$Comp
L Device:C_Small C?
U 1 1
P 9100 1650
AR Path="/5C56DB9E/5C83BF0B" Ref="C?"  Part="1" 
AR Path="/5C83BF0B" Ref="C12"  Part="1" 
F 0 "C12" H 9192 1696 50  0000 L CNN
F 1 "10uF" H 9192 1605 50  0000 L CNN
F 2 "Capacitor_SMD:C_0805_2012Metric_Pad1.15x1.40mm_HandSolder" H 9100 1650 50  0001 C CNN
F 3 "~" H 9100 1650 50  0001 C CNN
	1    9100 1650
	1    0    0    -1  
$EndComp
Wire Wire Line
	6200 2950 6200 3300
Wire Wire Line
	6100 3300 6100 2850
Wire Wire Line
	6200 2950 6200 2750
Connection ~ 6200 2950
Wire Wire Line
	6100 2850 6800 2850
Wire Wire Line
	6800 2850 6800 2950
Connection ~ 6100 2850
Wire Wire Line
	6100 2850 6100 2750
Wire Wire Line
	6100 2750 6150 2750
Connection ~ 6150 2750
Wire Wire Line
	6150 2750 6200 2750
Wire Wire Line
	8850 1450 9100 1450
Connection ~ 8850 1450
Wire Wire Line
	9100 1550 9100 1450
Connection ~ 9100 1450
Wire Wire Line
	9100 1450 9450 1450
$Comp
L power:GND #PWR028
U 1 1
P 9100 1750
F 0 "#PWR028" H 9100 1500 50  0001 C CNN
F 1 "GND" H 9105 1577 50  0000 C CNN
F 2 "" H 9100 1750 50  0001 C CNN
F 3 "" H 9100 1750 50  0001 C CNN
	1    9100 1750
	1    0    0    -1  
$EndComp
Text Notes 950  3900 0    50   ~ 0
PI_3.3V
Text Notes 950  4200 0    50   ~ 0
GPIO04
Text Notes 950  4400 0    50   ~ 0
GPIO17
Text Notes 950  4500 0    50   ~ 0
GPIO27
Text Notes 950  4600 0    50   ~ 0
GPIO22
Text Notes 950  4700 0    50   ~ 0
PI_3.3V
Text Notes 950  5100 0    50   ~ 0
Ground
Text Notes 950  5200 0    50   ~ 0
ID_SD
Text Notes 950  5300 0    50   ~ 0
GPIO05
Text Notes 950  5400 0    50   ~ 0
GPIO06
Text Notes 950  5500 0    50   ~ 0
GPIO13
Text Notes 950  5600 0    50   ~ 0
GPIO19
Text Notes 950  5700 0    50   ~ 0
GPIO26
Text Notes 2250 3900 0    50   ~ 0
PI_5V
Text Notes 2250 4000 0    50   ~ 0
PI_5V
Text Notes 2250 4400 0    50   ~ 0
GPIO18
Text Notes 2250 4600 0    50   ~ 0
GPIO23
Text Notes 2250 4700 0    50   ~ 0
GPIO24
Text Notes 2250 4900 0    50   ~ 0
GPIO25
Text Notes 2250 5100 0    50   ~ 0
SS1
Text Notes 2250 5200 0    50   ~ 0
ID_SC
Text Notes 2250 5300 0    50   ~ 0
Ground
Text Notes 2250 5400 0    50   ~ 0
GPIO12
Text Notes 2250 5600 0    50   ~ 0
GPIO16
Text Notes 2250 5700 0    50   ~ 0
GPIO20
Text Notes 2250 5800 0    50   ~ 0
GPIO21
$Comp
L Device:R_Small R8
U 1 1
P 4650 3300
F 0 "R8" V 4700 3450 50  0000 C CNN
F 1 "510R" V 4700 3100 50  0000 C CNN
F 2 "Resistor_SMD:R_0805_2012Metric_Pad1.15x1.40mm_HandSolder" H 4650 3300 50  0001 C CNN
F 3 "~" H 4650 3300 50  0001 C CNN
	1    4650 3300
	0    1    1    0   
$EndComp
Wire Wire Line
	4550 3300 4300 3300
Wire Wire Line
	5300 3300 4750 3300
Wire Wire Line
	5450 3300 5450 3150
$Comp
L Device:R_Small R10
U 1 1
P 4800 3000
F 0 "R10" V 4850 3150 50  0000 C CNN
F 1 "510R" V 4850 2800 50  0000 C CNN
F 2 "Resistor_SMD:R_0805_2012Metric_Pad1.15x1.40mm_HandSolder" H 4800 3000 50  0001 C CNN
F 3 "~" H 4800 3000 50  0001 C CNN
	1    4800 3000
	0    1    1    0   
$EndComp
Wire Wire Line
	5600 3000 4900 3000
Wire Wire Line
	4700 3000 4300 3000
Wire Wire Line
	5600 3000 5600 3300
$Comp
L Device:R_Small R9
U 1 1
P 4800 2850
F 0 "R9" V 4850 3000 50  0000 C CNN
F 1 "510R" V 4850 2650 50  0000 C CNN
F 2 "Resistor_SMD:R_0805_2012Metric_Pad1.15x1.40mm_HandSolder" H 4800 2850 50  0001 C CNN
F 3 "~" H 4800 2850 50  0001 C CNN
	1    4800 2850
	0    1    1    0   
$EndComp
Wire Wire Line
	5750 2850 4900 2850
Wire Wire Line
	4700 2850 4300 2850
Wire Wire Line
	5750 2850 5750 3300
Wire Wire Line
	4300 3150 5450 3150
$Comp
L Device:R_Small R2
U 1 1
P 2800 4900
F 0 "R2" H 2859 4946 50  0000 L CNN
F 1 "50KR" H 2859 4855 50  0000 L CNN
F 2 "Resistor_SMD:R_0805_2012Metric_Pad1.15x1.40mm_HandSolder" H 2800 4900 50  0001 C CNN
F 3 "~" H 2800 4900 50  0001 C CNN
	1    2800 4900
	1    0    0    -1  
$EndComp
Wire Wire Line
	1950 5000 2800 5000
$Comp
L power:+5V #PWR08
U 1 1
P 2800 4800
F 0 "#PWR08" H 2800 4650 50  0001 C CNN
F 1 "+5V" H 2815 4973 50  0000 C CNN
F 2 "" H 2800 4800 50  0001 C CNN
F 3 "" H 2800 4800 50  0001 C CNN
	1    2800 4800
	1    0    0    -1  
$EndComp
$Comp
L Device:LED D3
U 1 1
P 3650 6450
F 0 "D3" H 3650 6350 50  0000 C CNN
F 1 "LED_R" H 3850 6350 50  0000 C CNN
F 2 "LED_SMD:LED_1206_3216Metric_Pad1.42x1.75mm_HandSolder" H 3650 6450 50  0001 C CNN
F 3 "~" H 3650 6450 50  0001 C CNN
	1    3650 6450
	1    0    0    -1  
$EndComp
$Comp
L Device:LED D2
U 1 1
P 3650 6200
F 0 "D2" H 3650 6100 50  0000 C CNN
F 1 "LED_G" H 3850 6100 50  0000 C CNN
F 2 "LED_SMD:LED_1206_3216Metric_Pad1.42x1.75mm_HandSolder" H 3650 6200 50  0001 C CNN
F 3 "~" H 3650 6200 50  0001 C CNN
	1    3650 6200
	1    0    0    -1  
$EndComp
Wire Wire Line
	3800 6200 3800 5800
Wire Wire Line
	3800 5800 4300 5800
Wire Wire Line
	3500 6200 3200 6200
Wire Wire Line
	3200 6200 3200 6450
Wire Wire Line
	3800 6450 4000 6450
Wire Wire Line
	3200 6450 3500 6450
Text Label 950  4300 0    50   ~ 0
Ground
Wire Wire Line
	950  4300 1450 4300
Text Label 2250 4500 0    50   ~ 0
Ground
Wire Wire Line
	2250 4500 1950 4500
Text Label 2250 4100 0    50   ~ 0
Ground
Wire Wire Line
	2250 4100 1950 4100
Text Label 950  5800 0    50   ~ 0
Ground
Wire Wire Line
	950  5800 1350 5800
Connection ~ 1350 5800
Text Label 2250 5500 0    50   ~ 0
Ground
Wire Wire Line
	2250 5500 1950 5500
Text Label 2250 4800 0    50   ~ 0
Ground
Wire Wire Line
	2250 4800 1950 4800
$EndSCHEMATC
